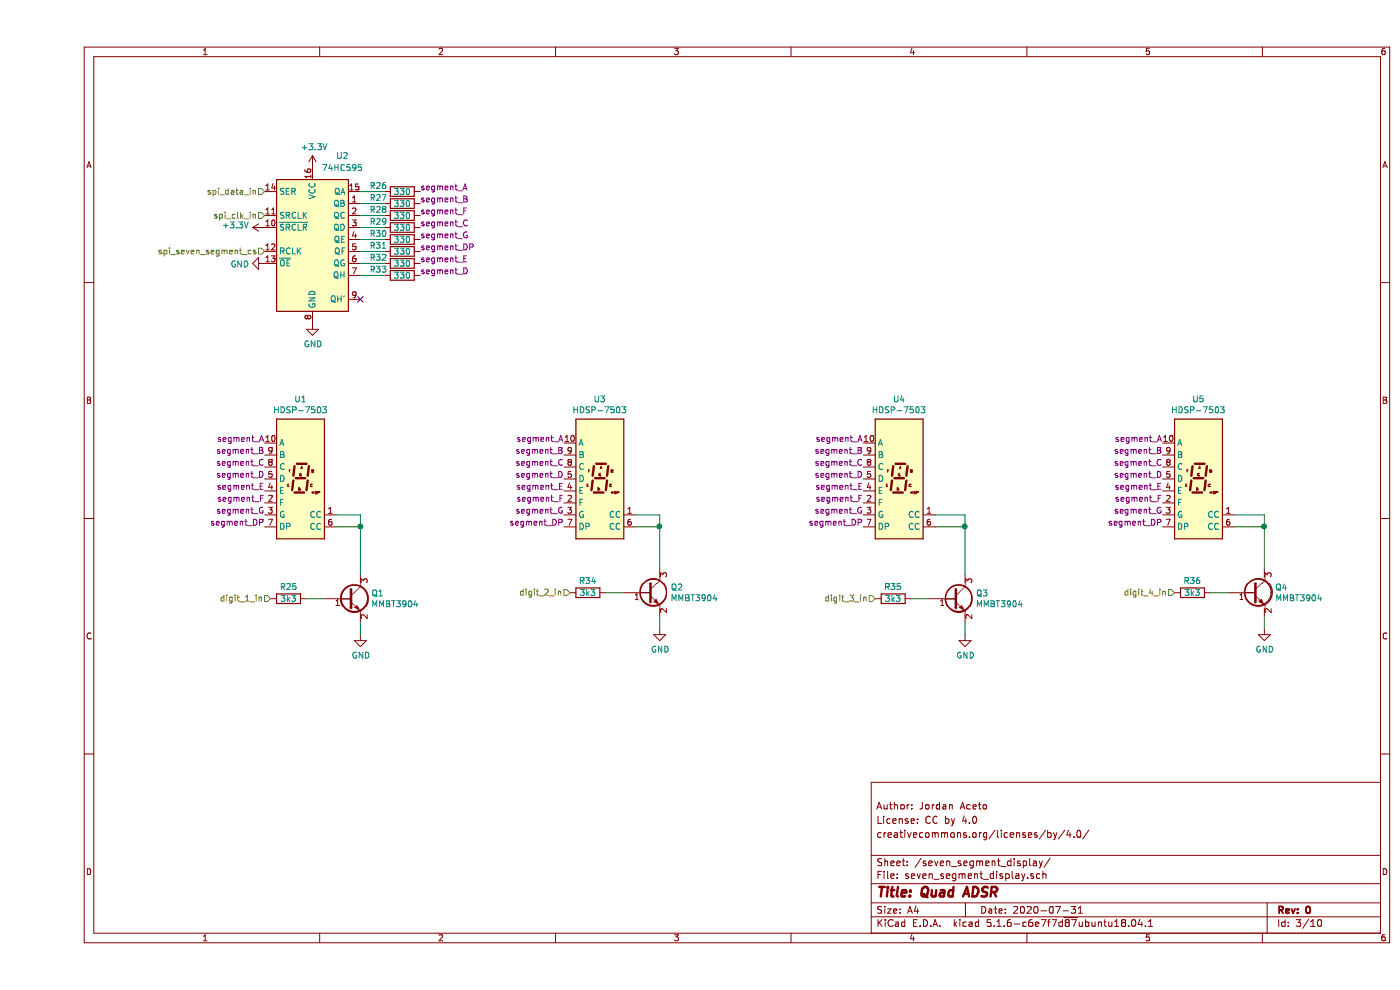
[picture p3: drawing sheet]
EESchema Schematic File Version 4
EELAYER 30 0
EELAYER END
$Descr A4 11693 8268
encoding utf-8
Sheet 3 10
Title "Quad ADSR"
Date "2020-07-31"
Rev "0"
Comp ""
Comment1 "creativecommons.org/licenses/by/4.0/"
Comment2 "License: CC by 4.0"
Comment3 "Author: Jordan Aceto"
Comment4 ""
$EndDescr
$Comp
L Display_Character:HDSP-7503 U?
U 1 1
P 2200 4000
AR Path="/5E60FEB8" Ref="U?"  Part="1" 
AR Path="/5E60A7A1/5E60FEB8" Ref="U1"  Part="1" 
F 0 "U1" H 2200 4667 50  0000 C CNN
F 1 "HDSP-7503" H 2200 4576 50  0000 C CNN
F 2 "Display_7Segment:HDSP-A151" H 2200 3450 50  0001 C CNN
F 3 "https://docs.broadcom.com/docs/AV02-2553EN" H 1800 4550 50  0001 C CNN
	1    2200 4000
	1    0    0    -1  
$EndComp
$Comp
L Display_Character:HDSP-7503 U?
U 1 1
P 4700 4000
AR Path="/5E60FEBE" Ref="U?"  Part="1" 
AR Path="/5E60A7A1/5E60FEBE" Ref="U3"  Part="1" 
F 0 "U3" H 4700 4667 50  0000 C CNN
F 1 "HDSP-7503" H 4700 4576 50  0000 C CNN
F 2 "Display_7Segment:HDSP-A151" H 4700 3450 50  0001 C CNN
F 3 "https://docs.broadcom.com/docs/AV02-2553EN" H 4300 4550 50  0001 C CNN
	1    4700 4000
	1    0    0    -1  
$EndComp
$Comp
L Display_Character:HDSP-7503 U?
U 1 1
P 7200 4000
AR Path="/5E60FEC4" Ref="U?"  Part="1" 
AR Path="/5E60A7A1/5E60FEC4" Ref="U4"  Part="1" 
F 0 "U4" H 7200 4667 50  0000 C CNN
F 1 "HDSP-7503" H 7200 4576 50  0000 C CNN
F 2 "Display_7Segment:HDSP-A151" H 7200 3450 50  0001 C CNN
F 3 "https://docs.broadcom.com/docs/AV02-2553EN" H 6800 4550 50  0001 C CNN
	1    7200 4000
	1    0    0    -1  
$EndComp
$Comp
L Display_Character:HDSP-7503 U?
U 1 1
P 9700 4000
AR Path="/5E60FECA" Ref="U?"  Part="1" 
AR Path="/5E60A7A1/5E60FECA" Ref="U5"  Part="1" 
F 0 "U5" H 9700 4667 50  0000 C CNN
F 1 "HDSP-7503" H 9700 4576 50  0000 C CNN
F 2 "Display_7Segment:HDSP-A151" H 9700 3450 50  0001 C CNN
F 3 "https://docs.broadcom.com/docs/AV02-2553EN" H 9300 4550 50  0001 C CNN
	1    9700 4000
	1    0    0    -1  
$EndComp
Text HLabel 1950 5000 0    50   Input ~ 0
digit_1_in
Text HLabel 4450 4950 0    50   Input ~ 0
digit_2_in
Text HLabel 7000 5000 0    50   Input ~ 0
digit_3_in
Text HLabel 9500 4950 0    50   Input ~ 0
digit_4_in
$Comp
L Transistor_BJT:MMBT3904 Q1
U 1 1
P 2600 5000
F 0 "Q1" H 2791 5046 50  0000 L CNN
F 1 "MMBT3904" H 2791 4955 50  0000 L CNN
F 2 "Package_TO_SOT_SMD:SOT-23" H 2800 4925 50  0001 L CIN
F 3 "https://www.fairchildsemi.com/datasheets/2N/2N3904.pdf" H 2600 5000 50  0001 L CNN
	1    2600 5000
	1    0    0    -1  
$EndComp
$Comp
L Device:R R25
U 1 1
P 2100 5000
F 0 "R25" V 2000 5000 50  0000 C CNN
F 1 "3k3" V 2100 5000 50  0000 C CNN
F 2 "Resistor_SMD:R_0603_1608Metric" V 2030 5000 50  0001 C CNN
F 3 "~" H 2100 5000 50  0001 C CNN
	1    2100 5000
	0    1    1    0   
$EndComp
Wire Wire Line
	2250 5000 2400 5000
$Comp
L power:GND #PWR025
U 1 1
P 2700 5300
F 0 "#PWR025" H 2700 5050 50  0001 C CNN
F 1 "GND" H 2705 5127 50  0000 C CNN
F 2 "" H 2700 5300 50  0001 C CNN
F 3 "" H 2700 5300 50  0001 C CNN
	1    2700 5300
	1    0    0    -1  
$EndComp
Wire Wire Line
	2700 5300 2700 5200
$Comp
L Transistor_BJT:MMBT3904 Q2
U 1 1
P 5100 4950
F 0 "Q2" H 5291 4996 50  0000 L CNN
F 1 "MMBT3904" H 5291 4905 50  0000 L CNN
F 2 "Package_TO_SOT_SMD:SOT-23" H 5300 4875 50  0001 L CIN
F 3 "https://www.fairchildsemi.com/datasheets/2N/2N3904.pdf" H 5100 4950 50  0001 L CNN
	1    5100 4950
	1    0    0    -1  
$EndComp
$Comp
L Device:R R34
U 1 1
P 4600 4950
F 0 "R34" V 4500 4950 50  0000 C CNN
F 1 "3k3" V 4600 4950 50  0000 C CNN
F 2 "Resistor_SMD:R_0603_1608Metric" V 4530 4950 50  0001 C CNN
F 3 "~" H 4600 4950 50  0001 C CNN
	1    4600 4950
	0    1    1    0   
$EndComp
Wire Wire Line
	4750 4950 4900 4950
$Comp
L power:GND #PWR026
U 1 1
P 5200 5250
F 0 "#PWR026" H 5200 5000 50  0001 C CNN
F 1 "GND" H 5205 5077 50  0000 C CNN
F 2 "" H 5200 5250 50  0001 C CNN
F 3 "" H 5200 5250 50  0001 C CNN
	1    5200 5250
	1    0    0    -1  
$EndComp
Wire Wire Line
	5200 5250 5200 5150
$Comp
L Transistor_BJT:MMBT3904 Q3
U 1 1
P 7650 5000
F 0 "Q3" H 7841 5046 50  0000 L CNN
F 1 "MMBT3904" H 7841 4955 50  0000 L CNN
F 2 "Package_TO_SOT_SMD:SOT-23" H 7850 4925 50  0001 L CIN
F 3 "https://www.fairchildsemi.com/datasheets/2N/2N3904.pdf" H 7650 5000 50  0001 L CNN
	1    7650 5000
	1    0    0    -1  
$EndComp
$Comp
L Device:R R35
U 1 1
P 7150 5000
F 0 "R35" V 7050 5000 50  0000 C CNN
F 1 "3k3" V 7150 5000 50  0000 C CNN
F 2 "Resistor_SMD:R_0603_1608Metric" V 7080 5000 50  0001 C CNN
F 3 "~" H 7150 5000 50  0001 C CNN
	1    7150 5000
	0    1    1    0   
$EndComp
Wire Wire Line
	7300 5000 7450 5000
$Comp
L power:GND #PWR027
U 1 1
P 7750 5300
F 0 "#PWR027" H 7750 5050 50  0001 C CNN
F 1 "GND" H 7755 5127 50  0000 C CNN
F 2 "" H 7750 5300 50  0001 C CNN
F 3 "" H 7750 5300 50  0001 C CNN
	1    7750 5300
	1    0    0    -1  
$EndComp
Wire Wire Line
	7750 5300 7750 5200
$Comp
L Transistor_BJT:MMBT3904 Q4
U 1 1
P 10150 4950
F 0 "Q4" H 10341 4996 50  0000 L CNN
F 1 "MMBT3904" H 10341 4905 50  0000 L CNN
F 2 "Package_TO_SOT_SMD:SOT-23" H 10350 4875 50  0001 L CIN
F 3 "https://www.fairchildsemi.com/datasheets/2N/2N3904.pdf" H 10150 4950 50  0001 L CNN
	1    10150 4950
	1    0    0    -1  
$EndComp
$Comp
L Device:R R36
U 1 1
P 9650 4950
F 0 "R36" V 9550 4950 50  0000 C CNN
F 1 "3k3" V 9650 4950 50  0000 C CNN
F 2 "Resistor_SMD:R_0603_1608Metric" V 9580 4950 50  0001 C CNN
F 3 "~" H 9650 4950 50  0001 C CNN
	1    9650 4950
	0    1    1    0   
$EndComp
Wire Wire Line
	9800 4950 9950 4950
$Comp
L power:GND #PWR028
U 1 1
P 10250 5250
F 0 "#PWR028" H 10250 5000 50  0001 C CNN
F 1 "GND" H 10255 5077 50  0000 C CNN
F 2 "" H 10250 5250 50  0001 C CNN
F 3 "" H 10250 5250 50  0001 C CNN
	1    10250 5250
	1    0    0    -1  
$EndComp
Wire Wire Line
	10250 5250 10250 5150
$Comp
L 74xx:74HC595 U2
U 1 1
P 2300 2000
F 0 "U2" H 2550 2700 50  0000 C CNN
F 1 "74HC595" H 2550 2600 50  0000 C CNN
F 2 "Package_SO:SOIC-16_3.9x9.9mm_P1.27mm" H 2300 2000 50  0001 C CNN
F 3 "http://www.ti.com/lit/ds/symlink/sn74hc595.pdf" H 2300 2000 50  0001 C CNN
	1    2300 2000
	1    0    0    -1  
$EndComp
Text HLabel 1900 1600 0    50   Input ~ 0
spi_data_in
Text HLabel 1900 1800 0    50   Input ~ 0
spi_clk_in
$Comp
L power:+3.3V #PWR023
U 1 1
P 2300 1400
F 0 "#PWR023" H 2300 1250 50  0001 C CNN
F 1 "+3.3V" H 2315 1573 50  0000 C CNN
F 2 "" H 2300 1400 50  0001 C CNN
F 3 "" H 2300 1400 50  0001 C CNN
	1    2300 1400
	1    0    0    -1  
$EndComp
$Comp
L power:GND #PWR024
U 1 1
P 2300 2700
F 0 "#PWR024" H 2300 2450 50  0001 C CNN
F 1 "GND" H 2305 2527 50  0000 C CNN
F 2 "" H 2300 2700 50  0001 C CNN
F 3 "" H 2300 2700 50  0001 C CNN
	1    2300 2700
	1    0    0    -1  
$EndComp
$Comp
L Device:R R26
U 1 1
P 3050 1600
F 0 "R26" V 3000 1400 50  0000 C CNN
F 1 "330" V 3050 1600 50  0000 C CNN
F 2 "Resistor_SMD:R_0603_1608Metric" V 2980 1600 50  0001 C CNN
F 3 "~" H 3050 1600 50  0001 C CNN
	1    3050 1600
	0    1    1    0   
$EndComp
$Comp
L Device:R R27
U 1 1
P 3050 1700
F 0 "R27" V 3000 1500 50  0000 C CNN
F 1 "330" V 3050 1700 50  0000 C CNN
F 2 "Resistor_SMD:R_0603_1608Metric" V 2980 1700 50  0001 C CNN
F 3 "~" H 3050 1700 50  0001 C CNN
	1    3050 1700
	0    1    1    0   
$EndComp
$Comp
L Device:R R28
U 1 1
P 3050 1800
F 0 "R28" V 3000 1600 50  0000 C CNN
F 1 "330" V 3050 1800 50  0000 C CNN
F 2 "Resistor_SMD:R_0603_1608Metric" V 2980 1800 50  0001 C CNN
F 3 "~" H 3050 1800 50  0001 C CNN
	1    3050 1800
	0    1    1    0   
$EndComp
$Comp
L Device:R R29
U 1 1
P 3050 1900
F 0 "R29" V 3000 1700 50  0000 C CNN
F 1 "330" V 3050 1900 50  0000 C CNN
F 2 "Resistor_SMD:R_0603_1608Metric" V 2980 1900 50  0001 C CNN
F 3 "~" H 3050 1900 50  0001 C CNN
	1    3050 1900
	0    1    1    0   
$EndComp
$Comp
L Device:R R30
U 1 1
P 3050 2000
F 0 "R30" V 3000 1800 50  0000 C CNN
F 1 "330" V 3050 2000 50  0000 C CNN
F 2 "Resistor_SMD:R_0603_1608Metric" V 2980 2000 50  0001 C CNN
F 3 "~" H 3050 2000 50  0001 C CNN
	1    3050 2000
	0    1    1    0   
$EndComp
$Comp
L Device:R R31
U 1 1
P 3050 2100
F 0 "R31" V 3000 1900 50  0000 C CNN
F 1 "330" V 3050 2100 50  0000 C CNN
F 2 "Resistor_SMD:R_0603_1608Metric" V 2980 2100 50  0001 C CNN
F 3 "~" H 3050 2100 50  0001 C CNN
	1    3050 2100
	0    1    1    0   
$EndComp
$Comp
L Device:R R32
U 1 1
P 3050 2200
F 0 "R32" V 3000 2000 50  0000 C CNN
F 1 "330" V 3050 2200 50  0000 C CNN
F 2 "Resistor_SMD:R_0603_1608Metric" V 2980 2200 50  0001 C CNN
F 3 "~" H 3050 2200 50  0001 C CNN
	1    3050 2200
	0    1    1    0   
$EndComp
$Comp
L Device:R R33
U 1 1
P 3050 2300
F 0 "R33" V 3000 2100 50  0000 C CNN
F 1 "330" V 3050 2300 50  0000 C CNN
F 2 "Resistor_SMD:R_0603_1608Metric" V 2980 2300 50  0001 C CNN
F 3 "~" H 3050 2300 50  0001 C CNN
	1    3050 2300
	0    1    1    0   
$EndComp
Text HLabel 1900 2100 0    50   Input ~ 0
spi_seven_segment_cs
$Comp
L power:GND #PWR022
U 1 1
P 1900 2200
F 0 "#PWR022" H 1900 1950 50  0001 C CNN
F 1 "GND" V 1905 2072 50  0000 R CNN
F 2 "" H 1900 2200 50  0001 C CNN
F 3 "" H 1900 2200 50  0001 C CNN
	1    1900 2200
	0    1    1    0   
$EndComp
$Comp
L power:+3.3V #PWR021
U 1 1
P 1900 1900
F 0 "#PWR021" H 1900 1750 50  0001 C CNN
F 1 "+3.3V" V 1915 2028 50  0000 L CNN
F 2 "" H 1900 1900 50  0001 C CNN
F 3 "" H 1900 1900 50  0001 C CNN
	1    1900 1900
	0    -1   -1   0   
$EndComp
Wire Wire Line
	2900 1600 2700 1600
Wire Wire Line
	2700 1700 2900 1700
Wire Wire Line
	2900 1800 2700 1800
Wire Wire Line
	2700 1900 2900 1900
Wire Wire Line
	2900 2000 2700 2000
Wire Wire Line
	2700 2100 2900 2100
Wire Wire Line
	2900 2200 2700 2200
Wire Wire Line
	2700 2300 2900 2300
Wire Wire Line
	2700 4800 2700 4400
Wire Wire Line
	2700 4300 2500 4300
Wire Wire Line
	2500 4400 2700 4400
Connection ~ 2700 4400
Wire Wire Line
	2700 4400 2700 4300
Wire Wire Line
	5200 4750 5200 4400
Wire Wire Line
	5200 4300 5000 4300
Wire Wire Line
	5000 4400 5200 4400
Connection ~ 5200 4400
Wire Wire Line
	5200 4400 5200 4300
Wire Wire Line
	7750 4800 7750 4400
Wire Wire Line
	7750 4300 7500 4300
Wire Wire Line
	7500 4400 7750 4400
Connection ~ 7750 4400
Wire Wire Line
	7750 4400 7750 4300
Wire Wire Line
	10250 4750 10250 4400
Wire Wire Line
	10250 4300 10000 4300
Wire Wire Line
	10000 4400 10250 4400
Connection ~ 10250 4400
Wire Wire Line
	10250 4400 10250 4300
Text Label 3200 2300 0    50   ~ 0
segment_D
Text Label 3200 2200 0    50   ~ 0
segment_E
Text Label 3200 2100 0    50   ~ 0
segment_DP
Text Label 3200 2000 0    50   ~ 0
segment_G
Text Label 3200 1900 0    50   ~ 0
segment_C
Text Label 3200 1800 0    50   ~ 0
segment_F
Text Label 3200 1700 0    50   ~ 0
segment_B
Text Label 3200 1600 0    50   ~ 0
segment_A
Text Label 1900 4000 2    50   ~ 0
segment_D
Text Label 1900 4100 2    50   ~ 0
segment_E
Text Label 1900 4400 2    50   ~ 0
segment_DP
Text Label 1900 4300 2    50   ~ 0
segment_G
Text Label 1900 3900 2    50   ~ 0
segment_C
Text Label 1900 4200 2    50   ~ 0
segment_F
Text Label 1900 3800 2    50   ~ 0
segment_B
Text Label 1900 3700 2    50   ~ 0
segment_A
Text Label 4400 4000 2    50   ~ 0
segment_D
Text Label 4400 4100 2    50   ~ 0
segment_E
Text Label 4400 4400 2    50   ~ 0
segment_DP
Text Label 4400 4300 2    50   ~ 0
segment_G
Text Label 4400 3900 2    50   ~ 0
segment_C
Text Label 4400 4200 2    50   ~ 0
segment_F
Text Label 4400 3800 2    50   ~ 0
segment_B
Text Label 4400 3700 2    50   ~ 0
segment_A
Text Label 6900 4000 2    50   ~ 0
segment_D
Text Label 6900 4100 2    50   ~ 0
segment_E
Text Label 6900 4400 2    50   ~ 0
segment_DP
Text Label 6900 4300 2    50   ~ 0
segment_G
Text Label 6900 3900 2    50   ~ 0
segment_C
Text Label 6900 4200 2    50   ~ 0
segment_F
Text Label 6900 3800 2    50   ~ 0
segment_B
Text Label 6900 3700 2    50   ~ 0
segment_A
Text Label 9400 4000 2    50   ~ 0
segment_D
Text Label 9400 4100 2    50   ~ 0
segment_E
Text Label 9400 4400 2    50   ~ 0
segment_DP
Text Label 9400 4300 2    50   ~ 0
segment_G
Text Label 9400 3900 2    50   ~ 0
segment_C
Text Label 9400 4200 2    50   ~ 0
segment_F
Text Label 9400 3800 2    50   ~ 0
segment_B
Text Label 9400 3700 2    50   ~ 0
segment_A
NoConn ~ 2700 2500
$EndSCHEMATC
